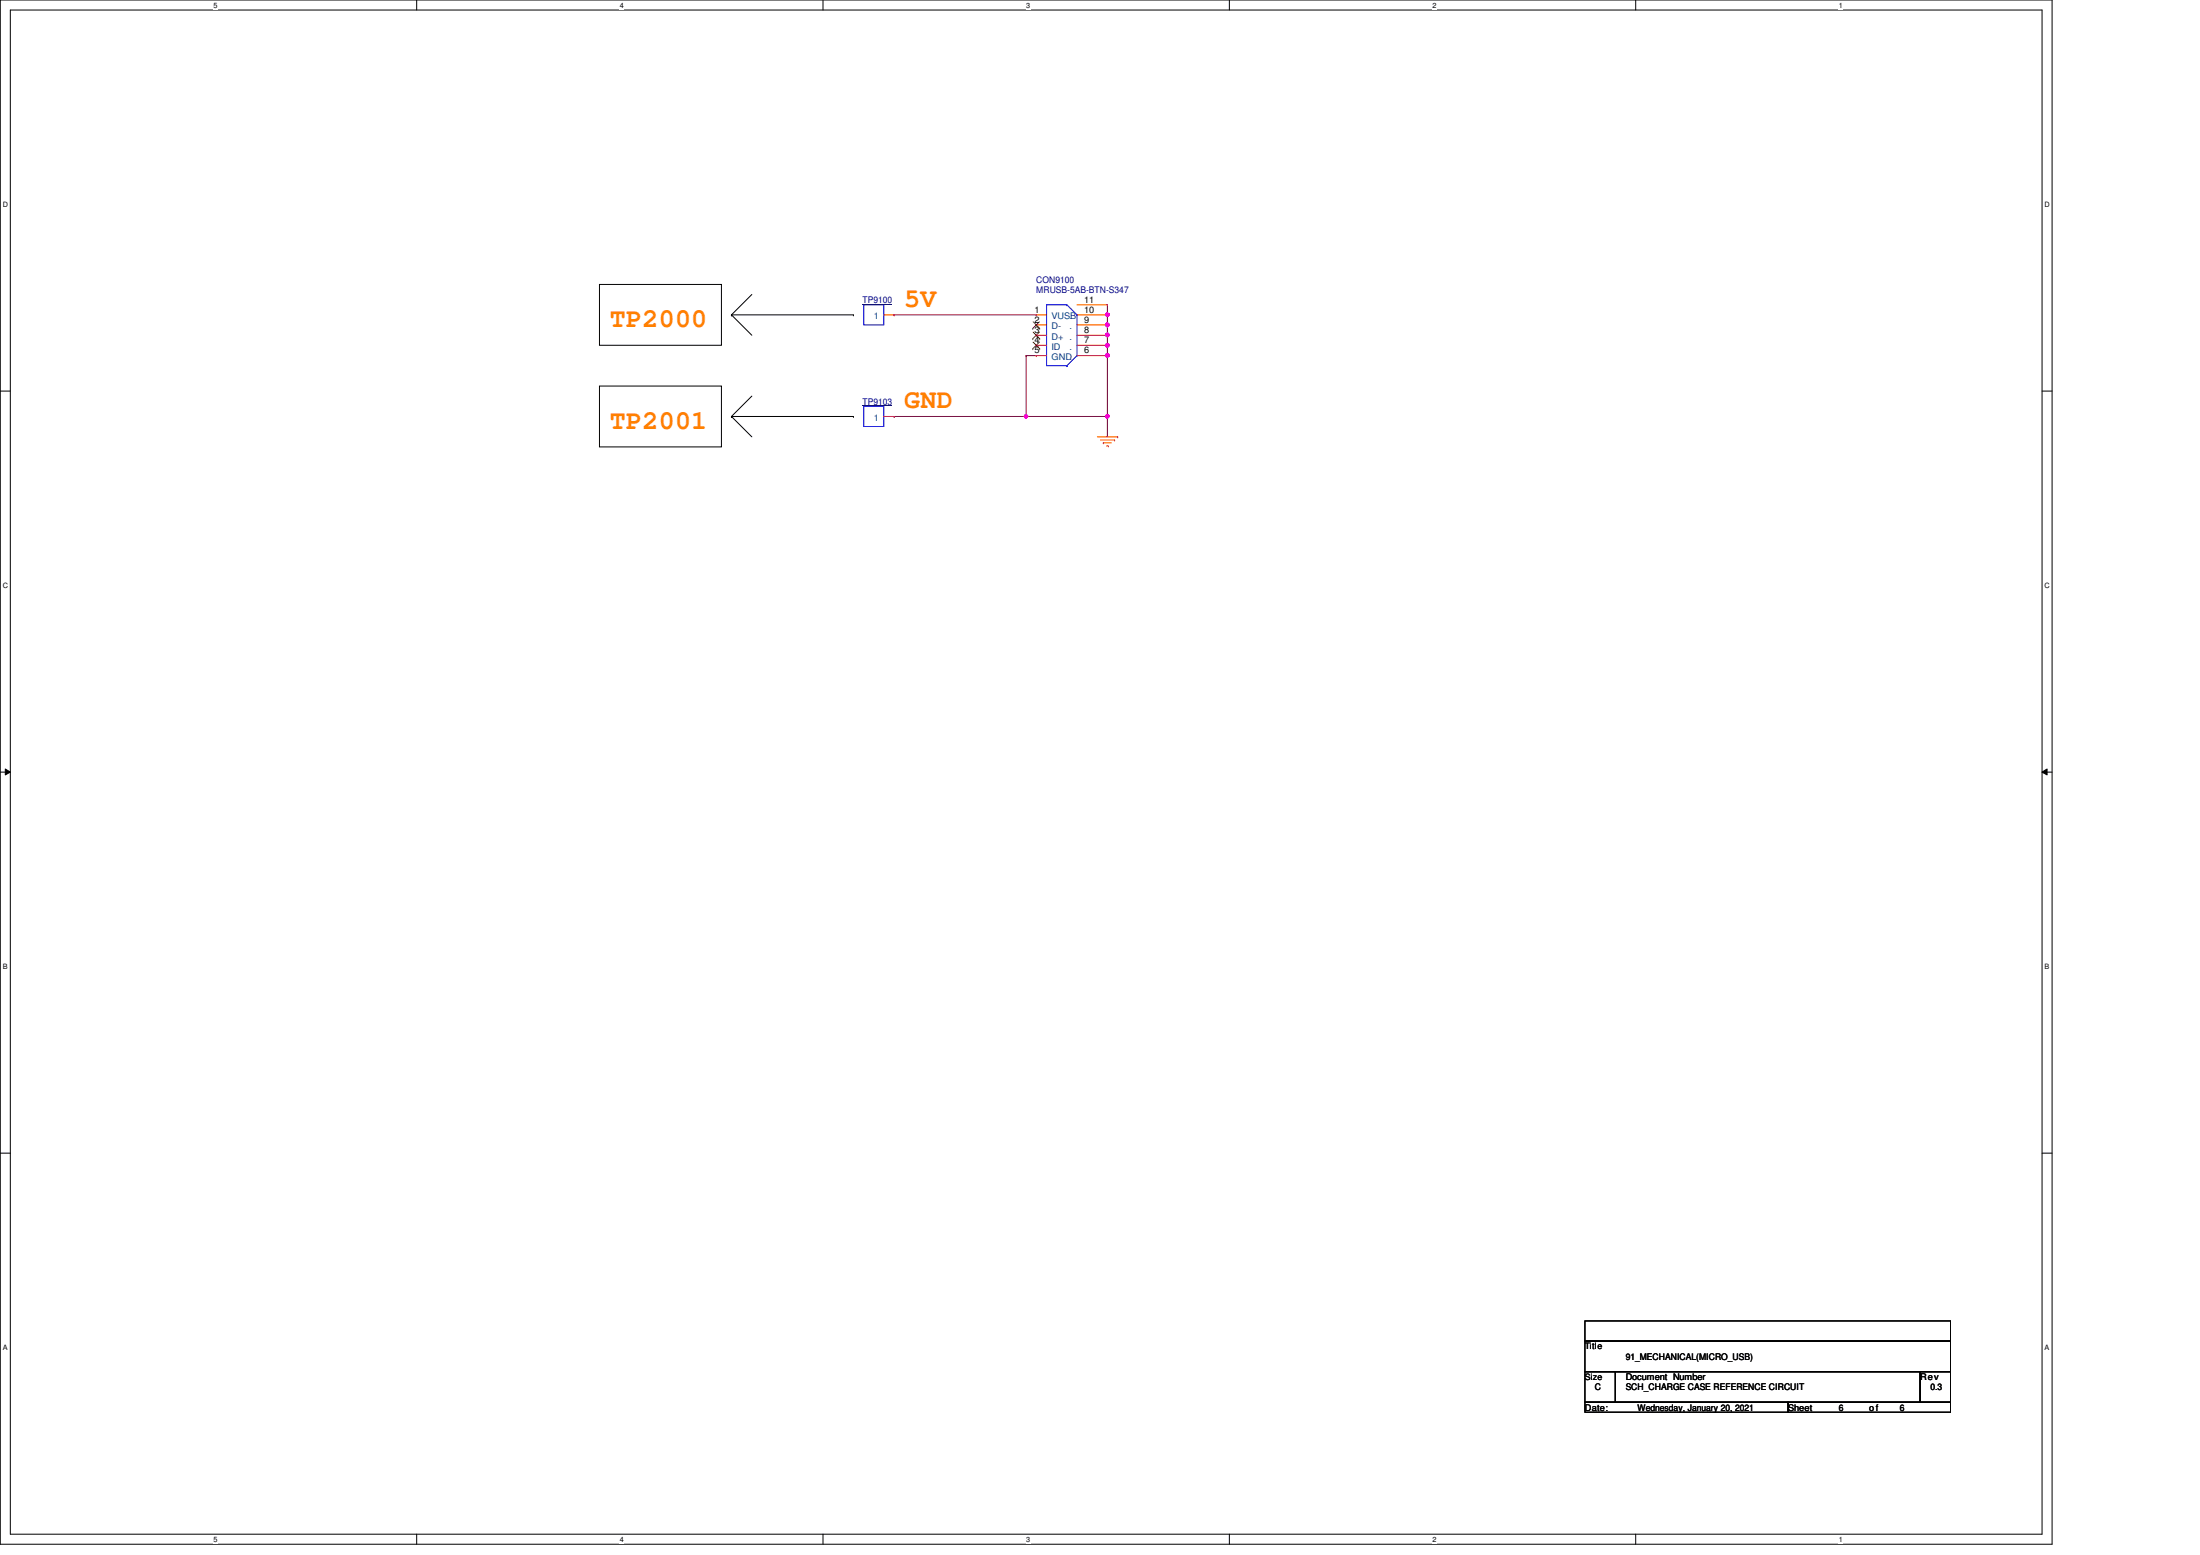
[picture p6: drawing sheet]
<svg xmlns="http://www.w3.org/2000/svg" width="297mm" height="210mm" viewBox="0 0 297 210" stroke-linecap="round" stroke-linejoin="round" font-family="sans-serif">
<path d="M0 0h277.1v208.4h-277.1zM1.4 1.4h274.3v205.7h-274.3z" fill="none" stroke="#000" stroke-width=".14"/>
<g fill="#fff">
<path d="M28.8 .1h.6v1.1h-.6z"/>
<path d="M28.8 207.2h.6v1.1h-.6z"/>
</g>
<path d="M56.3 0v1.4M56.3 207.1v1.3" fill="none" stroke="#000" stroke-width=".14"/>
<g fill="#fff">
<path d="M83.7 .1h.5v1.1h-.5z"/>
<path d="M83.7 207.2h.5v1.1h-.5z"/>
</g>
<path d="M111.1 0v1.4M111.1 207.1v1.3" fill="none" stroke="#000" stroke-width=".14"/>
<g fill="#fff">
<path d="M138.6 .1h.5v1.1h-.5z"/>
<path d="M138.6 207.2h.5v1.1h-.5z"/>
</g>
<path d="M166 0v1.4M166 207.1v1.3" fill="none" stroke="#000" stroke-width=".14"/>
<g fill="#fff">
<path d="M193.4 .1h.6v1.1h-.6z"/>
<path d="M193.4 207.2h.6v1.1h-.6z"/>
</g>
<path d="M220.8 0v1.4M220.8 207.1v1.3" fill="none" stroke="#000" stroke-width=".14"/>
<g fill="#fff">
<path d="M248.3 .1h.5v1.1h-.5z"/>
<path d="M248.3 207.2h.5v1.1h-.5z"/>
<path d="M.4 27.1h.7v1.1h-.7z"/>
<path d="M276.1 27.1h.7v1.1h-.7z"/>
<path d="M.4 78.5h.7v1.1h-.7z"/>
<path d="M276.1 78.5h.7v1.1h-.7z"/>
</g>
<path d="M0 52.8h1.4M275.7 52.8h1.4" fill="none" stroke="#000" stroke-width=".14"/>
<g fill="#fff">
<path d="M.4 129.9h.6v1.1h-.6z"/>
<path d="M276.1 129.9h.6v1.1h-.6z"/>
</g>
<path d="M0 104.2h1.4M.7 103.8l.7 .4-.7 .4zM275.7 104.2l.7-.4v.8zM275.7 104.2h1.4" fill="none" stroke="#000" stroke-width=".14"/>
<path d="M.7 103.8l.7 .4-.7 .4zM275.7 104.2l.7-.4v.8z" fill="#000"/>
<g fill="#fff">
<path d="M.4 181.4h.6v1.1h-.6z"/>
<path d="M276.1 181.4h.6v1.1h-.6z"/>
</g>
<g fill="none" stroke="#000" stroke-width=".14">
<path d="M80.9 38.4h16.5v8.2h-16.5zM101.5 39.8l-2.7 2.7M80.9 52.1h16.5v8.2h-16.5zM98.8 42.5h.1M98.8 56.2h.1M98.8 42.5h16.4M98.8 42.5l2.7 2.8M98.8 56.2h16.4M98.8 56.2l2.7 2.8M101.5 53.5l-2.7 2.7M115.2 42.5h.1M115.2 56.2h.1"/>
<path d="M0 155.7h1.4M275.7 155.7h1.4"/>
</g>
<path d="M120.7 56.2h.1M120.7 56.2h17.9M138.6 48h.1M138.6 48h1.3M149.5 41.1h.1M149.5 41.1v1.4" fill="none" stroke="#800040" stroke-width=".14"/>
<circle cx="149.5" cy="42.5" r=".25" fill="#f0f"/>
<circle cx="149.5" cy="42.5" r=".25" fill="none" stroke="#f0f" stroke-width=".14"/>
<path d="M149.5 56.2h.1M149.5 42.5h.1M149.5 43.9h.1M149.5 42.5v2.8M149.5 56.2v2.8" fill="none" stroke="#800040" stroke-width=".14"/>
<circle cx="149.5" cy="45.2" r=".26" fill="#f0f"/>
<circle cx="149.5" cy="45.2" r=".26" fill="none" stroke="#f0f" stroke-width=".14"/>
<circle cx="149.5" cy="43.9" r=".26" fill="#f0f"/>
<circle cx="149.5" cy="43.9" r=".26" fill="none" stroke="#f0f" stroke-width=".14"/>
<path d="M149.5 45.3h.1M149.5 45.3v1.3" fill="none" stroke="#800040" stroke-width=".14"/>
<circle cx="149.5" cy="46.6" r=".26" fill="#f0f"/>
<circle cx="149.5" cy="46.6" r=".26" fill="none" stroke="#f0f" stroke-width=".14"/>
<path d="M149.5 46.6h.1M149.5 48h.1M149.5 46.6v9.6" fill="none" stroke="#800040" stroke-width=".14"/>
<circle cx="149.5" cy="48" r=".26" fill="#f0f"/>
<circle cx="149.5" cy="48" r=".26" fill="none" stroke="#f0f" stroke-width=".14"/>
<path d="M138.6 48h.1M138.6 56.2h.1M138.6 48v8.2M138.6 56.2h10.9" fill="none" stroke="#800040" stroke-width=".14"/>
<circle cx="149.5" cy="56.2" r=".25" fill="#f0f"/>
<circle cx="149.5" cy="56.2" r=".25" fill="none" stroke="#f0f" stroke-width=".14"/>
<path d="M138.4 56h.3l.1 .2-.1 .2h-.2h-.1z" fill-rule="evenodd" fill="#f0f"/>
<path d="M138.4 56h.3l.1 .2-.1 .2h-.2h-.1z" fill="none" stroke="#f0f" stroke-width=".14"/>
<path d="M120.7 42.5h.1M120.7 42.5h19.2" fill="none" stroke="#800040" stroke-width=".14"/>
<g fill="none" stroke="#f00" stroke-width=".14">
<path d="M119.3 56.2h1.4M119.3 42.5h1.4M120.7 56.2h.1M120.7 42.5h.1M139.9 42.5h.1M139.9 43.9h.1M139.9 45.3h.1M139.9 46.6h.1M139.9 48h.1M139.9 42.5h1.4M139.9 43.9h1.4M139.9 45.3h1.4"/>
<path d="M139.9 46.6h1.4M139.9 48h1.4M145.4 42.5h4.1M145.4 43.9h4.1M145.4 45.3h4.1M145.4 46.6h4.1M145.4 48h4.1M145.4 41.1h4.1M148.2 59h2.7M148.6 59.4h1.9M149 59.8h.1M149 59.8h1.1"/>
<path d="M149.5 48h.1M149.5 46.6h.1M149.5 45.3h.1M149.5 43.9h.1M149.5 42.5h.1M149.5 41.1h.1M150.5 59.4h.1M150.9 59h.1M149.4 60.2h.2M149.6 60.2h.1"/>
</g>
<path d="M214 178.3h49.4v2.7h-49.4zM214 181h49.4v4.2h-49.4zM214 185.2h4.1v4.1h-4.1zM214 189.3h27.4v1.3h-27.4zM218.1 185.2h41.1v4.1h-41.1zM241.4 189.3h22v1.3h-22zM259.2 185.2h4.2v4.1h-4.2z" fill="none" stroke="#000" stroke-width=".14"/>
<path d="M116.6 54.9h2.7v2.7h-2.7zM116.6 41.1h2.7v2.8h-2.7zM141.3 41.1h.1M141.3 41.1v8.3h2.8M141.3 41.1h2.8M144.1 41.1h.1M144.1 49.4h.1M144.1 41.1l1.3 1.4M145.4 48h.1M145.4 42.5h.1M145.4 42.5v5.5M145.4 48l-1.3 1.4" fill="none" stroke="#00f" stroke-width=".14"/>
<path d="M116.5 54.8h4M116.5 41.1h4" fill="none" stroke="#000080" stroke-width=".14"/>
<path d="M139.4 44.3h.1M139.4 45.7h.1M139.4 47.1h.1M139.5 43.4l.9 .9M139.5 44.8l.9 .9M139.5 46.2l.9 .9M140.3 43.4l-.9 .9M140.3 44.8l-.9 .9M140.3 46.2l-.9 .9M140.4 44.3h.1M140.4 45.7h.1M140.4 47.1h.1" fill="none" stroke="#804000" stroke-width=".14"/>
<circle cx="149.5" cy="42.5" r=".25" fill="#f0f"/>
<circle cx="149.5" cy="42.5" r=".25" fill="none" stroke="#f0f" stroke-width=".14"/>
<circle cx="149.5" cy="45.2" r=".26" fill="#f0f"/>
<circle cx="149.5" cy="45.2" r=".26" fill="none" stroke="#f0f" stroke-width=".14"/>
<circle cx="149.5" cy="43.9" r=".26" fill="#f0f"/>
<circle cx="149.5" cy="43.9" r=".26" fill="none" stroke="#f0f" stroke-width=".14"/>
<circle cx="149.5" cy="46.6" r=".26" fill="#f0f"/>
<circle cx="149.5" cy="46.6" r=".26" fill="none" stroke="#f0f" stroke-width=".14"/>
<circle cx="149.5" cy="48" r=".26" fill="#f0f"/>
<circle cx="149.5" cy="48" r=".26" fill="none" stroke="#f0f" stroke-width=".14"/>
<circle cx="149.5" cy="56.2" r=".25" fill="#f0f"/>
<circle cx="149.5" cy="56.2" r=".25" fill="none" stroke="#f0f" stroke-width=".14"/>
<path d="M138.4 56h.3l.1 .2-.1 .2h-.2h-.1z" fill-rule="evenodd" fill="#f0f"/>
<path d="M138.4 56h.3l.1 .2-.1 .2h-.2h-.1z" fill="none" stroke="#f0f" stroke-width=".14"/>
<g font-size="3.6" fill="#ff8000">
<text x="122.1" y="41.4">5V</text>
<text x="82.3" y="44.2">TP2000</text>
<text x="82.3" y="57.9">TP2001</text>
<text x="122.1" y="55.1">GND</text>
</g>
<g font-size="1.2" fill="#000080">
<text x="116.5" y="40.9">TP9100</text>
<text x="139.9" y="38.1">CON9100</text>
<text x="139.9" y="39.5">MRUSB-5AB-BTN-S347</text>
<text x="116.5" y="54.6">TP9103</text>
</g>
<g font-size="1.2" fill="#004080">
<text x="144.4" y="41.7">.</text>
<text x="118" y="43.1">1</text>
<text x="142" y="43.1">VUSB</text>
<text x="142" y="44.5">D-</text>
<text x="142" y="45.8">D+ .</text>
<text x="142" y="47.2">ID</text>
<text x="144.4" y="47.2">.</text>
<text x="144.4" y="44.5">.</text>
<text x="144.4" y="43.1">.</text>
<text x="142" y="48.6">GND.</text>
<text x="118" y="56.8">1</text>
</g>
<g font-size="1.2">
<text x="146.4" y="40.9">11</text>
<text x="139.7" y="42.2">1</text>
<text x="139.7" y="43.6">2</text>
<text x="139.7" y="45">3</text>
<text x="139.7" y="46.3">4</text>
<text x="139.7" y="47.7">5</text>
<text x="146.4" y="47.7">6</text>
<text x="146.4" y="46.3">7</text>
<text x="146.4" y="45">8</text>
<text x="146.4" y="43.6">9</text>
<text x="146.4" y="42.2">10</text>
<text x="214" y="182.1">Title</text>
<text x="219.5" y="183.6">91_MECHANICAL(MICRO_USB)</text>
<text x="214" y="186.3">Size</text>
<text x="214" y="190.4">Date:</text>
<text x="215.3" y="187.7">C</text>
<text x="219.5" y="186.3">Document Number</text>
<text x="219.5" y="187.7">SCH_CHARGE CASE REFERENCE CIRCUIT</text>
<text x="221.1" y="190.4">Wednesday, January 20, 2021</text>
<text x="241.4" y="190.4">Sheet</text>
<text x="248.3" y="190.4">6</text>
<text x="252.4" y="190.4">of</text>
<text x="256.5" y="190.4">6</text>
<text x="259.2" y="186.3">Rev</text>
<text x="260.6" y="187.7">0.3</text>
</g>
<g font-size="1">
<text x="28.8" y="1">5</text>
<text x="83.7" y="1">4</text>
<text x="138.6" y="1">3</text>
<text x="193.4" y="1">2</text>
<text x="248.3" y="1">1</text>
<text x=".4" y="27.9">D</text>
<text x="276.1" y="27.9">D</text>
<text x=".4" y="79.4">C</text>
<text x="276.1" y="79.4">C</text>
<text x=".4" y="130.8">B</text>
<text x="276.1" y="130.8">B</text>
<text x=".4" y="182.2">A</text>
<text x="276.1" y="182.2">A</text>
<text x="28.8" y="208.1">5</text>
<text x="83.7" y="208.1">4</text>
<text x="138.6" y="208.1">3</text>
<text x="193.4" y="208.1">2</text>
<text x="248.3" y="208.1">1</text>
</g>
</svg>
